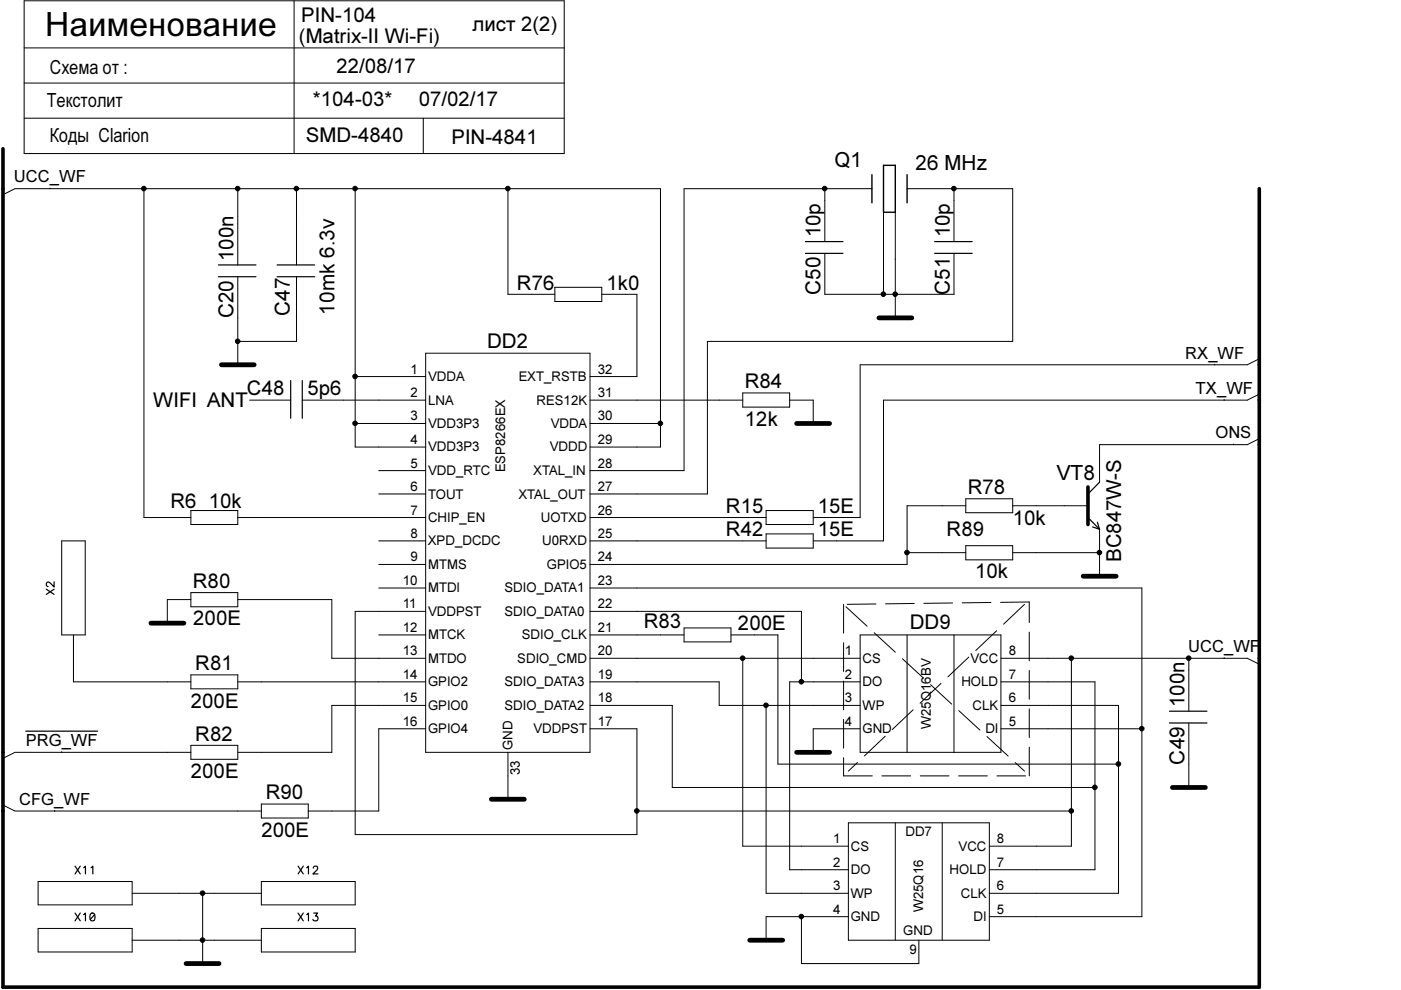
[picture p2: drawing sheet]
<svg xmlns="http://www.w3.org/2000/svg" width="297mm" height="210mm" viewBox="0 0 297 210" stroke-linecap="round" stroke-linejoin="round" font-family="sans-serif">
<g fill="none" stroke="#000" stroke-width=".21">
<path d="M5.1 .2h114.5v32.4h-114.5zM5.1 17.6h114.5M5.1 10.2h114.5M62.4 .2v32.4M5.1 25.1h114.5M10.6 39.9v.1M89.7 25.1v7.5M.6 41.3l2.6-1.3h136.8v54.8h-14.9M30.5 40v69.7h10M50.4 40v16.2M50.4 58.7v18.6M62.9 40v16.2"/>
<path d="M62.9 58.7v13.7h-12.5M75.3 40v54.8h15M107.7 40v22.4h9.9M174.9 40v11.2M174.9 53.7v8.7h27.4v-8.7M184.9 40h-39.9v59.8h-19.9M187.3 45v17.4M189.8 45v22.4M192.3 40h22.4v32.4h-64.7v32.3h-24.9M202.3 40v11.2M75.3 79.8h15M90.3 74.9h34.8v84.6h-34.8z"/>
<path d="M117.6 60.9h10v3h-10zM127.6 62.4h7.4v17.4h-9.9M257.6 77.2v.1M267 76.1l-2.5 1.2h-82.1v32.4h-10M52.9 84.8h8.7M64.1 84.8h26.2M75.3 89.8h15M80.3 99.8h10M125.1 84.8h32.4M125.1 89.8h14.9M157.5 83.3h9.9v3h-9.9zM167.4 84.8h5v5"/>
<path d="M259.5 84.7v.1M261.5 94.1v.2M267 93l-2.5 1.3h-31.4v7.9M267 83.6l-2.5 1.2h-77.2v29.9h-14.9M13.1 114.7h5v19.9h-5zM40.5 108.2h9.9v3h-9.9zM50.4 109.7h39.9M80.3 114.7h10M80.3 119.7h10M80.3 104.7h10M125.1 109.7h37.3M125.1 114.7h37.3"/>
<path d="M162.4 108.2h10v3h-10zM162.4 113.2h10v3h-10zM192.3 117.2h12.5M204.8 107.2h-12.5v12.5h-67.2M204.8 105.7h9.9v3h-9.9zM204.8 115.7h9.9v3h-9.9zM214.7 107.2h16M214.7 117.2h18.4M233.1 112.2v10M15.6 134.6v10h24.9M40.5 125.6h9.9v3.1h-9.9zM40.5 127.1h-5v5"/>
<path d="M50.4 127.1h20v12.5h19.9M80.3 134.6h10M80.3 124.7h10M90.3 129.6h-15v47.4h59.7v-22.5h-9.9M125.1 124.7h117v69.7h-32.3M125.1 134.6h19.9M125.1 139.6h57.3M125.1 129.6h44.8v15M145 133.1h10v3h-10zM155 134.6h9.9v27.4h72.2M157.5 139.6v39.8h22.4M182.4 134.6h29.8v24.9h-29.8z"/>
<path d="M192.3 134.6v24.9M202.3 134.6v24.9M212.2 139.6h52.3l2.5 1.2M227.2 139.6v39.8h-17.4M252 139.6v11.2M259.5 139.4v.2M13.1 159.4v.1M40.5 159.5h-37.3l-2.6 1.3M40.5 143.1h9.9v2.9h-9.9zM40.5 158h9.9v3h-9.9zM50.4 144.6h39.9M90.3 149.6h-19.9v9.9h-20"/>
<path d="M90.3 154.5h-10v17.5h-14.9M107.7 159.5v10M125.1 144.6h27.4v5h29.9M125.1 149.6h17.4v17.4h89.7M162.4 149.6v39.8h17.5M182.4 144.6h-15v39.8h12.5M182.4 154.5h-10v5M212.2 149.6h24.9v39.8h-27.3M212.2 144.6h20v39.8h-22.4M212.2 154.5h29.9M252 153.3v13.7M.6 170.7l2.6 1.3h52.2"/>
<path d="M11.6 171.8v.2M55.4 170.5h10v2.9h-10zM135 172h92.2M179.9 174.5h29.9v24.8h-29.9zM189.8 174.5v24.8M199.8 174.5v24.8M8.1 186.9h19.9v5h-19.9zM8.1 196.8h19.9v5h-19.9zM28 199.3h27.4M28 189.4h27.4M43 189.4v14.9M55.4 186.9h19.9v5h-19.9z"/>
<path d="M55.4 196.8h19.9v5h-19.9zM169.9 194.4v9.9h24.9v-5M179.9 194.4h-17.5v4.9"/>
<circle cx="30.5" cy="40" r=".49"/>
<circle cx="50.4" cy="40" r=".49"/>
<circle cx="62.8" cy="40" r=".49"/>
<circle cx="75.3" cy="40" r=".49"/>
<circle cx="107.7" cy="40" r=".49"/>
<circle cx="174.9" cy="40" r=".49"/>
<circle cx="202.2" cy="40" r=".49"/>
<circle cx="50.4" cy="72.4" r=".49"/>
<circle cx="75.3" cy="79.8" r=".49"/>
<circle cx="187.3" cy="62.4" r=".49"/>
<circle cx="189.8" cy="62.4" r=".49"/>
<circle cx="75.3" cy="89.8" r=".49"/>
<circle cx="140" cy="89.8" r=".49"/>
<circle cx="192.3" cy="117.2" r=".49"/>
<circle cx="233.1" cy="117.2" r=".49"/>
<circle cx="157.5" cy="139.5" r=".49"/>
<circle cx="227.1" cy="139.5" r=".49"/>
<circle cx="252" cy="139.5" r=".49"/>
<circle cx="162.4" cy="149.5" r=".49"/>
<circle cx="169.9" cy="144.5" r=".49"/>
<circle cx="242.1" cy="154.5" r=".49"/>
<circle cx="135" cy="171.9" r=".49"/>
<circle cx="227.1" cy="171.9" r=".49"/>
<circle cx="232.1" cy="166.9" r=".49"/>
<circle cx="237.1" cy="162" r=".49"/>
<circle cx="42.9" cy="189.4" r=".49"/>
<circle cx="42.9" cy="199.3" r=".49"/>
<circle cx="169.9" cy="194.3" r=".49"/>
</g>
<g fill="#000">
<circle cx="30.5" cy="40" r=".49"/>
<circle cx="50.4" cy="40" r=".49"/>
<circle cx="62.8" cy="40" r=".49"/>
<circle cx="75.3" cy="40" r=".49"/>
<circle cx="107.7" cy="40" r=".49"/>
<circle cx="174.9" cy="40" r=".49"/>
<circle cx="202.2" cy="40" r=".49"/>
<circle cx="50.4" cy="72.4" r=".49"/>
<circle cx="75.3" cy="79.8" r=".49"/>
<circle cx="187.3" cy="62.4" r=".49"/>
<circle cx="189.8" cy="62.4" r=".49"/>
<circle cx="75.3" cy="89.8" r=".49"/>
<circle cx="140" cy="89.8" r=".49"/>
<circle cx="192.3" cy="117.2" r=".49"/>
<circle cx="233.1" cy="117.2" r=".49"/>
<circle cx="157.5" cy="139.5" r=".49"/>
<circle cx="227.1" cy="139.5" r=".49"/>
<circle cx="252" cy="139.5" r=".49"/>
<circle cx="162.4" cy="149.5" r=".49"/>
<circle cx="169.9" cy="144.5" r=".49"/>
<circle cx="242.1" cy="154.5" r=".49"/>
<circle cx="135" cy="171.9" r=".49"/>
<circle cx="227.1" cy="171.9" r=".49"/>
<circle cx="232.1" cy="166.9" r=".49"/>
<circle cx="237.1" cy="162" r=".49"/>
<circle cx="42.9" cy="189.4" r=".49"/>
<circle cx="42.9" cy="199.3" r=".49"/>
<circle cx="169.9" cy="194.3" r=".49"/>
</g>
<path d="M.6 31.5v177.8h266.4v-169.3M230.7 103.3v7.9" fill="none" stroke="#000" stroke-width=".76"/>
<path d="M178.9 128.1v36.4M179.4 128.7l37.8 34.8M217.2 128.1l-37.3 35.4M218.2 127.6l-39.3 .5M178.9 164.5h39.3M218.2 164.5v-36.9" fill="none" stroke="#000" stroke-width=".21" stroke-dasharray="6.1 2"/>
<path d="M46.9 77.3h7M186.3 67.4h7M168.9 89.8h7M32 132.1h7M229.7 122.2h6.9M168.9 159.5h7M104.2 169.5h7M248.6 167h7M159 199.3h6.9M39.5 204.3h6.9" fill="none" stroke="#000" stroke-width="1"/>
<g fill="none" stroke="#000" stroke-width=".25">
<path d="M46.3 58.7h8M46.3 56.2h8M58.8 58.7h7.9M58.8 56.2h7.9M170.8 51.2h7.9M170.8 53.7h7.9M198.2 51.2h7.9M198.2 53.7h7.9M61.6 80.7v8M64.1 80.7v8M230.7 109.7l2.4 2.5M231.6 111.7l1.5 .5"/>
<path d="M232.7 110.7l.4 1.5M233.1 102.2l-2.4 2.5M9.8 124.9l1.7 1.1M11.5 123.4v1.1l-1.2-1.1-.5 .3 .1 .5 .3 .2M11.5 124.9l-1.7 1.1M5.5 155h15.2M247.9 150.8h8M247.9 153.3h8M15.9 193.6l1.1 1.6M15.9 183.6l1.1 1.7M17 193.6l-1.1 1.6M17 183.6l-1.1 1.7"/>
<path d="M17.7 193.9l.4-.3v1.6M17.7 184l.4-.4v1.7M19.3 193.7a.5 .5 0 0 1 .8 .2v.4a.7 .7 0 0 1-.6 .9 1.02 1.02 0 0 1-.2-1.5zM19.3 184l.4-.4v1.7M20.1 193.9l-1 1M63.2 193.6l1.1 1.6M63.2 183.6l1.1 1.7M64.3 193.6l-1.1 1.6M64.3 183.6l-1.1 1.7M65 193.9l.4-.3v1.6M65 184l.4-.4v1.7M66.4 184.1l.3-.5 .5 .1 .1 .3-.2 .5-.8 .8h1.1"/>
<path d="M66.5 193.6h.8l-.4 .6a.55 .55 0 0 1 .4 .9 .55 .55 0 0 1-1-.2"/>
</g>
<path d="M184.9 37v6M187.3 35.1h2.5v9.9h-2.5zM192.3 37v6" fill="none" stroke="#000" stroke-width=".3"/>
<text font-size="7.1" x="9.6" y="7.5">Наименование</text>
<g font-size="4.4">
<text x="63.9" y="4.7">PIN-104</text>
<text x="63.4" y="9.1">(Matrix-II Wi-Fi)</text>
<text x="100.2" y="6.6">лист 2(2)</text>
<text x="71.3" y="15.6">22/08/17</text>
<text x="66.3" y="22.6">*104-03*</text>
<text x="88.8" y="22.6">07/02/17</text>
<text x="64.9" y="30.1">SMD-4840</text>
<text x="95.7" y="30.5">PIN-4841</text>
<text x="176.9" y="35.5">Q1</text>
<text x="194.1" y="36">26 MHz</text>
<text x="174" y="50.3" transform="rotate(-90 174 50.3)">10p</text>
<text x="201.4" y="50.3" transform="rotate(-90 201.4 50.3)">10p</text>
<text x="49.5" y="55.3" transform="rotate(-90 49.5 55.3)">100n</text>
<text x="109.6" y="61.4">R76</text>
<text x="128.6" y="61.4">1k0</text>
<text x="174" y="62.5" transform="rotate(-90 174 62.5)">C50</text>
<text x="201.4" y="62.5" transform="rotate(-90 201.4 62.5)">C51</text>
<text x="49.5" y="67.5" transform="rotate(-90 49.5 67.5)">C20</text>
<text x="61.5" y="67" transform="rotate(-90 61.5 67)">C47</text>
<text x="70.9" y="66.7" transform="rotate(-90 70.9 66.7)">10mk 6.3v</text>
<text x="103.3" y="73.9">DD2</text>
<text x="52.4" y="83.8">C48</text>
<text x="65.2" y="83.8">5p6</text>
<text x="157.9" y="82.3">R84</text>
<text x="32.5" y="86.3">WIFI ANT</text>
<text x="157.9" y="90.3">12k</text>
<text x="224.1" y="101.7">VT8</text>
<text x="36.1" y="107.7">R6</text>
<text x="44.3" y="107.7">10k</text>
<text x="205.2" y="104.7">R78</text>
<text x="153.9" y="113.7">R42</text>
<text x="153.9" y="108.7">R15</text>
<text x="173.4" y="113.7">15E</text>
<text x="173.4" y="108.7">15E</text>
<text x="200.7" y="113.7">R89</text>
<text x="214.7" y="111.2">10k</text>
<text x="237.7" y="119.2" transform="rotate(-90 237.7 119.2)">BC847W-S</text>
<text x="40.9" y="124.6">R80</text>
<text x="206.8" y="122.6">10k</text>
<text x="41" y="132.6">200E</text>
<text x="136.5" y="133.1">R83</text>
<text x="156.5" y="133.6">200E</text>
<text x="192.9" y="133.3">DD9</text>
<text x="41.4" y="142.1">R81</text>
<text x="251.2" y="149.9" transform="rotate(-90 251.2 149.9)">100n</text>
<text x="40.5" y="150">200E</text>
<text x="41.4" y="157">R82</text>
<text x="40.5" y="165">200E</text>
<text x="251.2" y="162.1" transform="rotate(-90 251.2 162.1)">C49</text>
<text x="56.3" y="169.5">R90</text>
<text x="55.4" y="177.4">200E</text>
</g>
<g font-size="4.3">
<text x="10.6" y="15.6">Схема от :</text>
<text x="9.9" y="22.6">Текстолит</text>
<text x="10.6" y="30.1">Коды Clarion</text>
</g>
<g font-size="3.5">
<text x="3" y="38.7">UCC_WF</text>
<text x="251.3" y="76">RX_WF</text>
<text x="253.5" y="83.5">TX_WF</text>
<text x="257.7" y="92.9">ONS</text>
<text x="251.9" y="138.3">UCC_WF</text>
<text x="5.5" y="158.2">PRG_WF</text>
<text x="4.1" y="170.6">CFG_WF</text>
</g>
<g font-size="2.8">
<text x="87" y="79.2">1</text>
<text x="90.8" y="80.8">VDDA</text>
<text x="110" y="80.8">EXT_RSTB</text>
<text x="126.7" y="79.2">32</text>
<text x="87" y="84.2">2</text>
<text x="87" y="89.2">3</text>
<text x="90.8" y="85.8">LNA</text>
<text x="113.7" y="85.8">RES12K</text>
<text x="126.7" y="89.2">30</text>
<text x="126.7" y="84.2">31</text>
<text x="87" y="94.1">4</text>
<text x="90.8" y="95.7">VDD3P3</text>
<text x="90.8" y="90.8">VDD3P3</text>
<text x="116.6" y="95.7">VDDD</text>
<text x="116.8" y="90.8">VDDA</text>
<text x="126.7" y="94.1">29</text>
<text x="87" y="99.1">5</text>
<text x="90.8" y="100.7">VDD_RTC</text>
<text x="107.1" y="100.2" transform="rotate(-90 107.1 100.2)">ESP8266EX</text>
<text x="113.1" y="100.7">XTAL_IN</text>
<text x="126.7" y="99.1">28</text>
<text x="87" y="104.1">6</text>
<text x="90.8" y="105.7">TOUT</text>
<text x="110" y="105.7">XTAL_OUT</text>
<text x="126.7" y="104.1">27</text>
<text x="87" y="109.1">7</text>
<text x="90.8" y="110.7">CHIP_EN</text>
<text x="114.7" y="110.7">UOTXD</text>
<text x="126.7" y="109.1">26</text>
<text x="87" y="119">9</text>
<text x="87" y="114">8</text>
<text x="90.8" y="115.7">XPD_DCDC</text>
<text x="115" y="115.7">U0RXD</text>
<text x="126.7" y="119">24</text>
<text x="126.7" y="114">25</text>
<text x="85.4" y="124">10</text>
<text x="90.8" y="125.6">MTDI</text>
<text x="90.8" y="120.6">MTMS</text>
<text x="107" y="125.6">SDIO_DATA1</text>
<text x="115.9" y="120.6">GPIO5</text>
<text x="126.7" y="124">23</text>
<text x="85.4" y="129">11</text>
<text x="90.8" y="130.6">VDDPST</text>
<text x="107" y="130.6">SDIO_DATA0</text>
<text x="126.7" y="129">22</text>
<text x="85.4" y="134">12</text>
<text x="90.8" y="135.6">MTCK</text>
<text x="110.6" y="135.6">SDIO_CLK</text>
<text x="126.7" y="134">21</text>
<text x="85.4" y="138.9">13</text>
<text x="85.4" y="143.9">14</text>
<text x="90.8" y="140.5">MTDO</text>
<text x="109.7" y="140.5">SDIO_CMD</text>
<text x="126.7" y="138.9">20</text>
<text x="126.7" y="143.9">19</text>
<text x="179.2" y="138.9">1</text>
<text x="179.2" y="143.9">2</text>
<text x="182.9" y="140.5">CS</text>
<text x="205.7" y="140.5">VCC</text>
<text x="213.9" y="138.9">8</text>
<text x="213.9" y="143.9">7</text>
<text x="85.4" y="148.9">15</text>
<text x="90.8" y="145.5">GPIO2</text>
<text x="107" y="145.5">SDIO_DATA3</text>
<text x="126.7" y="148.9">18</text>
<text x="179.2" y="148.9">3</text>
<text x="182.9" y="145.5">DO</text>
<text x="203.8" y="145.5">HOLD</text>
<text x="213.9" y="148.9">6</text>
<text x="85.4" y="153.9">16</text>
<text x="90.8" y="155.5">GPIO4</text>
<text x="90.8" y="150.5">GPIO0</text>
<text x="107" y="150.5">SDIO_DATA2</text>
<text x="113.1" y="155.5">VDDPST</text>
<text x="126.7" y="153.9">17</text>
<text x="179.2" y="153.9">4</text>
<text x="182.9" y="155.5">GND</text>
<text x="182.9" y="150.5">WP</text>
<text x="197.4" y="154.5" transform="rotate(-90 197.4 154.5)">W25Q16BV</text>
<text x="206.2" y="150.5">CLK</text>
<text x="208.9" y="155.5">DI</text>
<text x="213.9" y="153.9">5</text>
<text x="108.7" y="159" transform="rotate(-90 108.7 159)">GND</text>
<text x="110.2" y="164.3" transform="rotate(-90 110.2 164.3)">33</text>
<text x="176.7" y="178.8">1</text>
<text x="192" y="177.3">DD7</text>
<text x="211.4" y="178.8">8</text>
<text x="176.7" y="183.8">2</text>
<text x="180.4" y="185.3">DO</text>
<text x="180.4" y="180.4">CS</text>
<text x="201.3" y="185.3">HOLD</text>
<text x="203.2" y="180.4">VCC</text>
<text x="211.4" y="183.8">7</text>
<text x="176.7" y="188.8">3</text>
<text x="180.4" y="190.3">WP</text>
<text x="203.7" y="190.3">CLK</text>
<text x="211.4" y="188.8">6</text>
<text x="176.7" y="193.7">4</text>
<text x="180.4" y="195.3">GND</text>
<text x="195.7" y="193.4" transform="rotate(-90 195.7 193.4)">W25Q16</text>
<text x="206.4" y="195.3">DI</text>
<text x="211.4" y="193.7">5</text>
<text x="191.5" y="198.3">GND</text>
<text x="192.8" y="202.2">9</text>
</g>
</svg>
